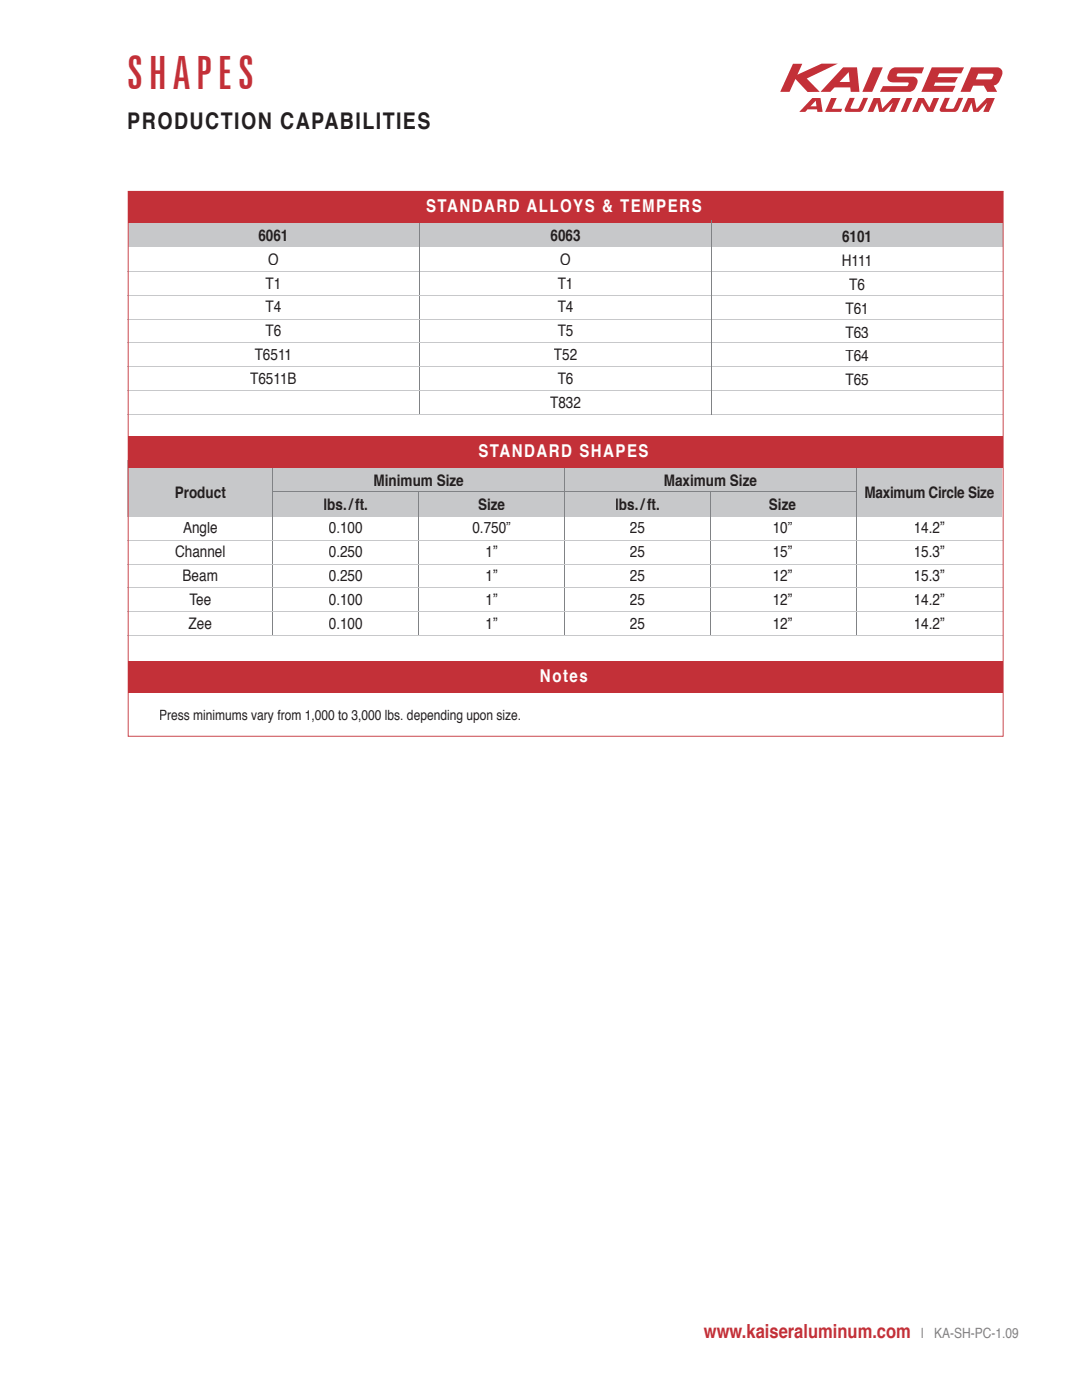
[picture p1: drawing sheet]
<svg xmlns="http://www.w3.org/2000/svg" width="216mm" height="279mm" viewBox="0 0 216 279" stroke-linecap="round" stroke-linejoin="round" font-family="sans-serif">
<path d="M25.6 43h174.4v6.3h-174.4z" fill="#c7c8ca"/>
<g fill="#c33038">
<path d="M174.2 13.4h2l-2.2 4.9h-1.9z"/>
<path d="M158.2 12.7h1.9l-1 2.2 4.8-2.2h3.3l-6.2 3 2.6 2.6-2.5 .1-2.4-2.6-1.2 2.5h-1.8z"/>
<path d="M180.9 19.6h1.1l-1.2 2.7h-1.1z"/>
<path d="M183.2 19.6h1.2l1 1.9 .9-1.9h1.1l-1.2 2.7h-1.2l-1-1.9-.8 1.9h-1.2z"/>
<path d="M174.3 19.6h1.3l.4 2.1 2.1-2.1h1.6l-1.2 2.7h-1.1l.8-1.8-1.8 1.8h-1l-.4-1.8-.8 1.8h-1.1z"/>
<path d="M193.1 19.6h1.3l.5 2.1 2-2.1h1.6l-1.2 2.7h-1.1l.8-1.8-1.8 1.8h-1l-.4-1.8-.8 1.8h-1.1z"/>
<path d="M185.9 13.4h6.5l-.6 1.2h-4.4l-.3 .8h4l-.5 1.1h-4l-.3 .6h4.3l-.5 1.2h-6.3z"/>
<path d="M177.8 13.8l.8-.4h5.8l-.5 1.2h-4.5a.34 .34 0 0 0-.5 .3 .34 .34 0 0 0 .3 .4h2.4a1.09 1.09 0 0 1 1.2 .3 1.09 1.09 0 0 1 .2 1.2l-.3 .7a1.38 1.38 0 0 1-1.3 .8h-5.8l.6-1.1h4.8l.3-.5-.1-.3h-2.6a1.09 1.09 0 0 1-1.2-.2 1.09 1.09 0 0 1-.2-1.2z"/>
<path d="M165.8 19.6h1.1l-.9 2.1h2.1l-.3 .6h-3.2z"/>
<path d="M169.5 19.5h1l-.8 1.9 .2 .3h1.3l.2-.1 .9-2.1h.9l-1 2.4-.4 .3-2.8 .1a.43 .43 0 0 1-.5-.5z"/>
<path d="M188.5 19.5h1l-.8 1.9 .2 .3h1.3l.1-.1 .9-2.1h1l-1 2.4-.4 .3-2.8 .1a.43 .43 0 0 1-.5-.5z"/>
<path d="M169.3 14.4l.2 2h-2zM168.2 13.4l-4.5 4.9h2l.8-.9h3.2v.9h1.8l-.5-4.9z"/>
<path d="M162.8 20.1l.1 1.1h-1.2zM162.1 19.6l-2.6 2.7h1.2l.4-.5h1.9l.1 .5h1l-.4-2.7z"/>
<path d="M195.2 14.7h2.7h.2l.2 .3-.5 .8h-3.1zM193.8 13.4l-2.2 4.9h2l.6-1.2h2.1l.7 1.2h2l-.7-1.2a1.62 1.62 0 0 0 1.2-1l.4-.9a1.12 1.12 0 0 0 0-1.2 1.12 1.12 0 0 0-1.1-.6z"/>
</g>
<path d="M25.4 54.2h174.6" fill="none" stroke="#c7c8ca" stroke-width=".2"/>
<path d="M83.6 39.7v43" fill="none" stroke="#808285" stroke-width=".2"/>
<path d="M25.6 38.2h174.4v6.4h-174.4z" fill="#c33038"/>
<path d="M25.4 58.9h174.6M25.4 63.7h174.6M25.4 68.5h174.6M25.4 73.2h174.6M25.4 78h174.6M25.4 82.7h174.6" fill="none" stroke="#c7c8ca" stroke-width=".2"/>
<g fill="#c7c8ca">
<path d="M51.6 45.8h5.5v2.3h-5.5z"/>
<path d="M109.9 45.8h5.8v2.3h-5.8z"/>
<path d="M168.1 46h5.4v2.4h-5.4z"/>
</g>
<path d="M25.6 131.9h174.4v6.4h-174.4z" fill="#c33038"/>
<path d="M25.5 91.8h174.5v11.2h-174.5z" fill="#c7c8ca"/>
<path d="M54.4 98.1h116.5M54.4 88.5v38.4M83.6 98v28.9M112.6 88.6v38.3M141.8 98.1v28.8M170.9 90.4v36.4" fill="none" stroke="#808285" stroke-width=".2"/>
<path d="M25.5 87.1h174.5v6.3h-174.5z" fill="#c33038"/>
<path d="M25.3 107.8h174.7M25.3 112.6h174.7M25.3 117.3h174.7M25.3 122.1h174.7M25.3 126.9h174.7" fill="none" stroke="#c7c8ca" stroke-width=".2"/>
<g fill="#c7c8ca">
<path d="M64.7 99.3h8.6v2.5h-8.6z"/>
<path d="M95.5 99.3h5.3v2.5h-5.3z"/>
<path d="M122.9 99.3h8.6v2.5h-8.6z"/>
<path d="M153.5 99.3h5.3v2.5h-5.3z"/>
<path d="M172.7 97h25.7v2.4h-25.7z"/>
<path d="M132.7 94.6h18.3v2.4h-18.3z"/>
<path d="M74.7 94.6h17.8v2.4h-17.8z"/>
<path d="M35.1 97.1h9.9v2.4h-9.9z"/>
</g>
<path d="M141.9 43.9v38.8" fill="none" stroke="#808285" stroke-width=".2"/>
<path d="M25.5 38.1h174.8v108.9h-174.8v-108.8h.2l-.1 108.7 174.6-.1-.1 .1 .1-108.7-174.6 .1z" fill="#c33038"/>
<text font-size="9.2" fill="#c33038" x="25.4" y="17.7">SHAPES</text>
<text font-size="4.6" fill="#231f20" x="25.4" y="25.8">PRODUCTION CAPABILITIES</text>
<text font-size="3.9" fill="#c33038" x="140.5" y="267.1">www.kaiseraluminum.com</text>
<g font-size="3.5" fill="#fff">
<text x="85" y="42.3">STANDARD ALLOYS &amp; TEMPERS</text>
<text x="95.5" y="91.2">STANDARD SHAPES</text>
<text x="107.7" y="136.1">Notes</text>
</g>
<g font-size="3.2" fill="#231f20">
<text x="51.6" y="48.1">6061</text>
<text x="53.5" y="52.8">O</text>
<text x="109.9" y="48.1">6063</text>
<text x="111.8" y="52.8">O</text>
<text x="168" y="53.1">H111</text>
<text x="168" y="48.3">6101</text>
<text x="53" y="57.6">T1</text>
<text x="111.3" y="57.6">T1</text>
<text x="169.4" y="57.8">T6</text>
<text x="53" y="62.3">T4</text>
<text x="111.3" y="62.3">T4</text>
<text x="168.7" y="62.6">T61</text>
<text x="50.8" y="71.9">T6511</text>
<text x="53" y="67.1">T6</text>
<text x="110.5" y="71.9">T52</text>
<text x="111.3" y="67.1">T5</text>
<text x="168.7" y="67.4">T63</text>
<text x="49.9" y="76.6">T6511B</text>
<text x="111.3" y="76.6">T6</text>
<text x="168.7" y="72.1">T64</text>
<text x="168.7" y="76.9">T65</text>
<text x="109.8" y="81.4">T832</text>
<text x="34.9" y="99.4">Product</text>
<text x="64.5" y="101.7">lbs. / ft.</text>
<text x="74.6" y="96.9">Minimum Size</text>
<text x="95.4" y="101.7">Size</text>
<text x="122.8" y="101.7">lbs. / ft.</text>
<text x="132.5" y="96.9">Maximum Size</text>
<text x="153.4" y="101.7">Size</text>
<text x="172.5" y="99.4">Maximum Circle Size</text>
<text x="36.5" y="106.5">Angle</text>
<text x="65.6" y="106.5">0.100</text>
<text x="94.3" y="106.5">0.750”</text>
<text x="125.7" y="106.5">25</text>
<text x="154.2" y="106.5">10”</text>
<text x="182.3" y="106.5">14.2”</text>
<text x="34.9" y="111.2">Channel</text>
<text x="65.6" y="111.2">0.250</text>
<text x="96.9" y="111.2">1”</text>
<text x="125.7" y="111.2">25</text>
<text x="154.2" y="111.2">15”</text>
<text x="182.3" y="111.2">15.3”</text>
<text x="36.4" y="116">Beam</text>
<text x="65.6" y="116">0.250</text>
<text x="96.9" y="116">1”</text>
<text x="125.7" y="116">25</text>
<text x="154.2" y="116">12”</text>
<text x="182.3" y="116">15.3”</text>
<text x="37.6" y="125.5">Zee</text>
<text x="37.8" y="120.8">Tee</text>
<text x="65.6" y="120.8">0.100</text>
<text x="65.6" y="125.5">0.100</text>
<text x="96.9" y="120.8">1”</text>
<text x="96.9" y="125.5">1”</text>
<text x="125.7" y="120.8">25</text>
<text x="125.7" y="125.5">25</text>
<text x="154.2" y="120.8">12”</text>
<text x="154.2" y="125.5">12”</text>
<text x="182.3" y="120.7">14.2”</text>
<text x="182.3" y="125.5">14.2”</text>
</g>
<text font-size="2.8" fill="#231f20" x="31.7" y="143.7">Press minimums vary from 1,000 to 3,000 lbs. depending upon size.</text>
<g font-size="2.8" fill="#808285">
<text x="183.8" y="267.1">|</text>
<text x="186.4" y="267.1">KA-SH-PC-1.09</text>
</g>
</svg>
